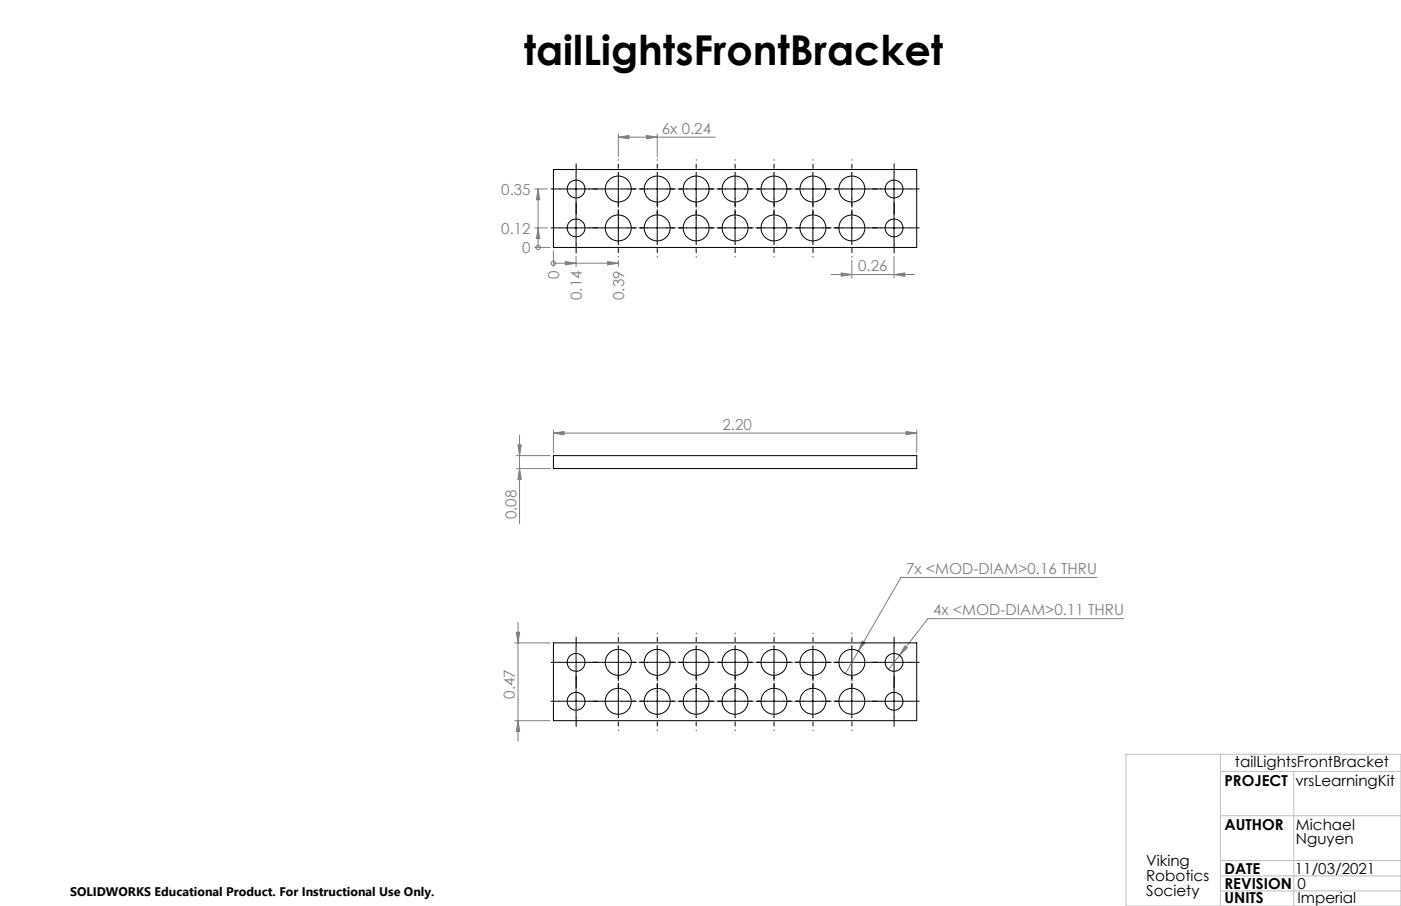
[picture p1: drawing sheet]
<svg xmlns="http://www.w3.org/2000/svg" width="432mm" height="279mm" viewBox="0 0 432 279" stroke-linecap="round" stroke-linejoin="round" font-family="sans-serif">
<g fill="none" stroke="#808080" stroke-width=".31">
<path d="M164.8 58.3h4M165.8 58.3l.5 3.3h-1zM165.8 58.3v18M190.6 42.3l3.3-.5v1zM190.6 41.3v7M190.6 42.3h29.8M199.2 41.8l3.4 .5-3.4 .5zM202.6 41.3v7M164.8 76.3h4.7M164.8 70.3h4M165.8 70.3l.5 3.3h-1zM165.8 76.3h.1"/>
<path d="M170.6 77.3v4.9M177.6 79.1v3.1M275.6 79.1v6.6M170.6 81.2h.1M170.6 81.2h20M174.2 80.7l3.4 .5-3.4 .5zM187.3 80.7l3.3 .5-3.3 .5zM190.6 80.3v1.9M256.2 84.7h25.7M259.3 84.2l3.2 .5-3.2 .5zM262.5 80.3v5.4M275.6 84.7l3.3-.5v1z"/>
<path d="M159.6 137.2h1.1l-.6 3.3zM160.1 134.2v27.3M170.6 133.6l3.2-.5v1zM170.6 132.6v6.9M170.6 133.6h111.9M279.3 133.1l3.2 .5-3.2 .5zM282.5 132.6v6.9M159.1 144.5h10.4M159.1 140.5h10.4M160.1 144.5l.6 3.3h-1.1zM338.1 178.1h-60.4l-13.2 22.7M158.6 198.3h10.9"/>
<path d="M159.1 195h1.1l-.5 3.3zM159.7 191.9v36.7M265.7 197.7l.9 .5-2.1 2.6zM278.9 199.2l.7 .6-2.4 2.3zM346.4 190.8h-60.4l-8.8 11.3M264.5 200.8l-3.9 6.9M277.2 202.1l-3.3 4.3M158.6 222.2h10.9M159.7 222.2l.5 3.4h-1.1z"/>
<circle cx="165.8" cy="76.3" r=".68"/>
<circle cx="170.6" cy="81.2" r=".69"/>
</g>
<g fill="none" stroke="#000" stroke-width=".31" stroke-dasharray="15.2 1.3 1.3 1.3">
<path d="M172.6 58.3h-2.8M177.6 53.3v-2.8M182.6 58.3h2.7M270.6 58.3h-2.8M275.6 53.3v-2.8M280.6 58.3h2.7M172.6 70.3h-2.8M177.6 63.3v2.7M177.6 65.3v-2.8M177.6 75.3v2.7M182.6 70.3h2.7M270.6 70.3h-2.8"/>
<path d="M275.6 65.3v-2.8M275.6 75.3v2.7M275.6 63.3v2.7M280.6 70.3h2.7M177.6 199.2v-2.7M275.6 199.2v-2.7M172.6 216.2h-2.8M172.6 204.2h-2.8M177.6 211.2v-2.7M177.6 209.2v2.8M182.6 216.2h2.7M182.6 204.2h2.7"/>
<path d="M270.6 204.2h-2.8M270.6 216.2h-2.8M275.6 209.2v2.8M275.6 211.2v-2.7M280.6 204.2h2.7M280.6 216.2h2.7M177.6 221.2v2.8M275.6 221.2v2.8"/>
</g>
<g fill="none" stroke="#000" stroke-width=".31" stroke-dasharray="15.2 1.3 1.3 1.3" stroke-dashoffset="15.1">
<path d="M185.6 58.3h-4M190.6 53.3v-4M195.6 58.3h4M197.6 58.3h-4M202.6 53.3v-4M207.6 58.3h4M209.6 58.3h-4M214.6 53.3v-4M219.6 58.3h4M221.6 58.3h-4M226.6 53.3v-4M231.6 58.3h4"/>
<path d="M233.6 58.3h-4M238.6 53.3v-4M243.6 58.3h4M245.6 58.3h-4M250.6 53.3v-4M255.6 58.3h4M257.6 58.3h-4M262.6 53.3v-4M267.6 58.3h4M185.6 70.3h-4M190.6 63.3v4M190.6 65.3v-4"/>
<path d="M190.6 75.3v4M195.6 70.3h4M197.6 70.3h-4M202.6 65.3v-4M202.6 75.3v4M202.6 63.3v4M207.6 70.3h4M209.6 70.3h-4M214.6 65.3v-4M214.6 75.3v4M214.6 63.3v4M219.6 70.3h4"/>
<path d="M221.6 70.3h-4M226.6 65.3v-4M226.6 75.3v4M226.6 63.3v4M231.6 70.3h4M233.6 70.3h-4M238.6 65.3v-4M238.6 75.3v4M238.6 63.3v4M243.6 70.3h4M245.6 70.3h-4M250.6 65.3v-4"/>
<path d="M250.6 75.3v4M250.6 63.3v4M255.6 70.3h4M257.6 70.3h-4M262.6 65.3v-4M262.6 75.3v4M262.6 63.3v4M267.6 70.3h4M190.6 199.2v-4M202.6 199.2v-4M214.6 199.2v-4M226.6 199.2v-4"/>
<path d="M238.6 199.2v-4M250.6 199.2v-4M262.6 199.2v-4M185.6 216.2h-4M185.6 204.2h-4M190.6 211.2v-4M190.6 209.2v4M195.6 216.2h4M195.6 204.2h4M197.6 204.2h-4M197.6 216.2h-4M202.6 209.2v4"/>
<path d="M202.6 211.2v-4M207.6 204.2h4M207.6 216.2h4M209.6 204.2h-4M209.6 216.2h-4M214.6 209.2v4M214.6 211.2v-4M219.6 204.2h4M219.6 216.2h4M221.6 204.2h-4M221.6 216.2h-4M226.6 209.2v4"/>
<path d="M226.6 211.2v-4M231.6 204.2h4M231.6 216.2h4M233.6 204.2h-4M233.6 216.2h-4M238.6 209.2v4M238.6 211.2v-4M243.6 204.2h4M243.6 216.2h4M245.6 204.2h-4M245.6 216.2h-4M250.6 209.2v4"/>
<path d="M250.6 211.2v-4M255.6 204.2h4M255.6 216.2h4M257.6 204.2h-4M257.6 216.2h-4M262.6 209.2v4M262.6 211.2v-4M267.6 204.2h4M267.6 216.2h4M190.6 221.2v4M202.6 221.2v4M214.6 221.2v4"/>
<path d="M226.6 221.2v4M238.6 221.2v4M250.6 221.2v4M262.6 221.2v4"/>
</g>
<g fill="none" stroke="#000" stroke-width=".31">
<path d="M172.5 58.3h10.1M177.6 53.3v10M185.6 58.3h9.9M190.6 53.3v10M197.6 58.3h9.9M202.6 53.3v10M209.5 58.3h10.1M214.6 53.3v10M221.5 58.3h10.1M226.6 53.3v10M233.5 58.3h10.1M238.5 53.3v10"/>
<path d="M245.6 58.3h10M250.5 53.3v10M257.6 58.3h9.9M262.5 53.3v10M270.5 58.3h10.1M275.6 53.3v10M172.5 70.3h10.1M177.6 65.3v10M185.6 70.3h9.9M190.6 65.3v10M197.6 70.3h9.9M202.6 65.3v10"/>
<path d="M209.5 70.3h10.1M214.6 65.3v10M221.5 70.3h10.1M226.6 65.3v10M233.5 70.3h10.1M238.5 65.3v10M245.6 70.3h10M250.5 65.3v10M257.6 70.3h9.9M262.5 65.3v10M270.5 70.3h10.1M275.6 65.3v10"/>
<path d="M177.6 199.2v10.1M190.6 199.2v10.1M202.6 199.2v10.1M214.6 199.2v10.1M226.6 199.2v10.1M238.5 199.2v10.1M250.5 199.2v10.1M262.5 199.2v10.1M275.6 199.2v10.1M172.5 216.3h10.1M172.5 204.3h10.1M177.6 211.3v10"/>
<path d="M185.6 216.3h9.9M185.6 204.3h9.9M190.6 211.3v10M197.6 216.3h9.9M197.6 204.3h9.9M202.6 211.3v10M209.5 216.3h10.1M209.5 204.3h10.1M214.6 211.3v10M221.5 216.3h10.1M221.5 204.3h10.1M226.6 211.3v10"/>
<path d="M233.5 216.3h10.1M233.5 204.3h10.1M238.5 211.3v10M245.6 216.3h10M245.6 204.3h10M250.5 211.3v10M257.6 216.3h9.9M257.6 204.3h9.9M262.5 211.3v10M270.5 216.3h10.1M270.5 204.3h10.1M275.6 211.3v10"/>
</g>
<path d="M347 232.6h84.8v46.8h-84.8zM376.2 232.6v46.8M376.2 237.9h55.6M398.7 237.9v41.5M376.2 251.6h55.6M376.2 265.4h55.6M376.2 270.1h55.6M376.2 274.7h55.6" fill="none" stroke="#c0c0c0" stroke-width=".31"/>
<g fill="#808080">
<path d="M165.8 70.3l.5 3.3h-1zM165.8 58.3l.5 3.3h-1z"/>
<path d="M174.2 80.7l3.4 .5-3.4 .5zM187.3 80.7l3.3 .5-3.3 .5z"/>
<path d="M199.2 41.8l3.4 .5-3.4 .5zM190.6 42.3l3.3-.5v1z"/>
<path d="M259.3 84.2l3.2 .5-3.2 .5zM275.6 84.7l3.3-.5v1zM170.6 133.6l3.2-.5v1zM279.3 133.1l3.2 .5-3.2 .5zM278.9 199.2l-1.7 2.9 2.4-2.3zM265.7 197.7l-1.2 3.1 2.1-2.6z"/>
<path d="M159.7 222.2l.5 3.4h-1.1zM159.1 195h1.1l-.5 3.3z"/>
<path d="M160.1 144.5l.6 3.3h-1.1zM159.6 137.2h1.1l-.6 3.3z"/>
</g>
<g fill="none" stroke="#000" stroke-width=".31">
<path d="M170.6 52.3h111.9v24h-111.9zM170.6 140.5h111.9v4h-111.9zM170.6 198.3h111.9v23.9h-111.9z"/>
<circle cx="177.6" cy="58.3" r="2.74"/>
<circle cx="190.5" cy="58.3" r="4"/>
<circle cx="202.5" cy="58.3" r="4"/>
<circle cx="214.5" cy="58.3" r="4"/>
<circle cx="226.5" cy="58.3" r="4"/>
<circle cx="238.6" cy="58.3" r="4"/>
<circle cx="250.6" cy="58.3" r="4"/>
<circle cx="262.5" cy="58.3" r="4"/>
<circle cx="275.5" cy="58.3" r="2.74"/>
<circle cx="177.5" cy="70.3" r="2.74"/>
<circle cx="190.6" cy="70.3" r="4"/>
<circle cx="202.6" cy="70.3" r="4"/>
<circle cx="214.5" cy="70.3" r="4"/>
<circle cx="226.6" cy="70.3" r="4"/>
<circle cx="238.6" cy="70.3" r="4"/>
<circle cx="250.6" cy="70.3" r="4"/>
<circle cx="262.6" cy="70.3" r="4"/>
<circle cx="275.6" cy="70.3" r="2.74"/>
<circle cx="177.5" cy="204.3" r="2.74"/>
<circle cx="177.6" cy="216.3" r="2.74"/>
<circle cx="190.5" cy="204.3" r="4"/>
<circle cx="190.6" cy="216.3" r="4"/>
<circle cx="202.5" cy="204.3" r="4"/>
<circle cx="202.6" cy="216.3" r="4"/>
<circle cx="214.5" cy="204.3" r="4"/>
<circle cx="214.5" cy="216.3" r="4"/>
<circle cx="226.6" cy="204.3" r="4"/>
<circle cx="226.6" cy="216.3" r="4"/>
<circle cx="238.5" cy="204.3" r="4"/>
<circle cx="238.6" cy="216.3" r="4"/>
<circle cx="250.6" cy="204.3" r="4"/>
<circle cx="250.6" cy="216.3" r="4"/>
<circle cx="262.5" cy="204.3" r="4"/>
<circle cx="262.6" cy="216.3" r="4"/>
<circle cx="275.5" cy="216.3" r="2.74"/>
<circle cx="275.6" cy="204.3" r="2.74"/>
</g>
<text font-size="12.7" x="161.4" y="20.2">tailLightsFrontBracket</text>
<g font-size="4.7" fill="#808080">
<text x="204" y="41.3">6x 0.24</text>
<text x="154.5" y="60">0.35</text>
<text x="154.5" y="72">0.12</text>
<text x="161" y="78">0</text>
<text x="264.5" y="83.6">0.26</text>
<text x="172.3" y="86.1" transform="rotate(-90 172.3 86.1)">0</text>
<text x="179.3" y="92.5" transform="rotate(-90 179.3 92.5)">0.14</text>
<text x="192.3" y="92.5" transform="rotate(-90 192.3 92.5)">0.39</text>
<text x="222.7" y="132.5">2.20</text>
<text x="159.1" y="160.1" transform="rotate(-90 159.1 160.1)">0.08</text>
<text x="279.3" y="177">7x &lt;MOD-DIAM&gt;0.16 THRU</text>
<text x="287.6" y="189.7">4x &lt;MOD-DIAM&gt;0.11 THRU</text>
<text x="158.7" y="215.5" transform="rotate(-90 158.7 215.5)">0.47</text>
</g>
<g font-size="4.7">
<text x="380.6" y="236.6">tailLightsFrontBracket</text>
<text x="377.4" y="242.3">PROJECT</text>
<text x="399.3" y="242.3">vrsLearningKit</text>
<text x="377.4" y="255.9">AUTHOR</text>
<text x="399.4" y="255.9">Michael</text>
<text x="399.4" y="260.4">Nguyen</text>
<text x="353.2" y="267.1">Viking</text>
<text x="377.4" y="269.5">DATE</text>
<text x="399.1" y="269.5">11/03/2021</text>
<text x="353.2" y="271.7">Robotics</text>
<text x="377.4" y="274">REVISION</text>
<text x="399.9" y="274">0</text>
<text x="353.2" y="276.2">Society</text>
<text x="377.4" y="278.5">UNITS</text>
<text x="399.9" y="278.5">Imperial</text>
</g>
<text font-size="3.8" x="21.6" y="276.3">SOLIDWORKS Educational Product. For Instructional Use Only.</text>
</svg>
